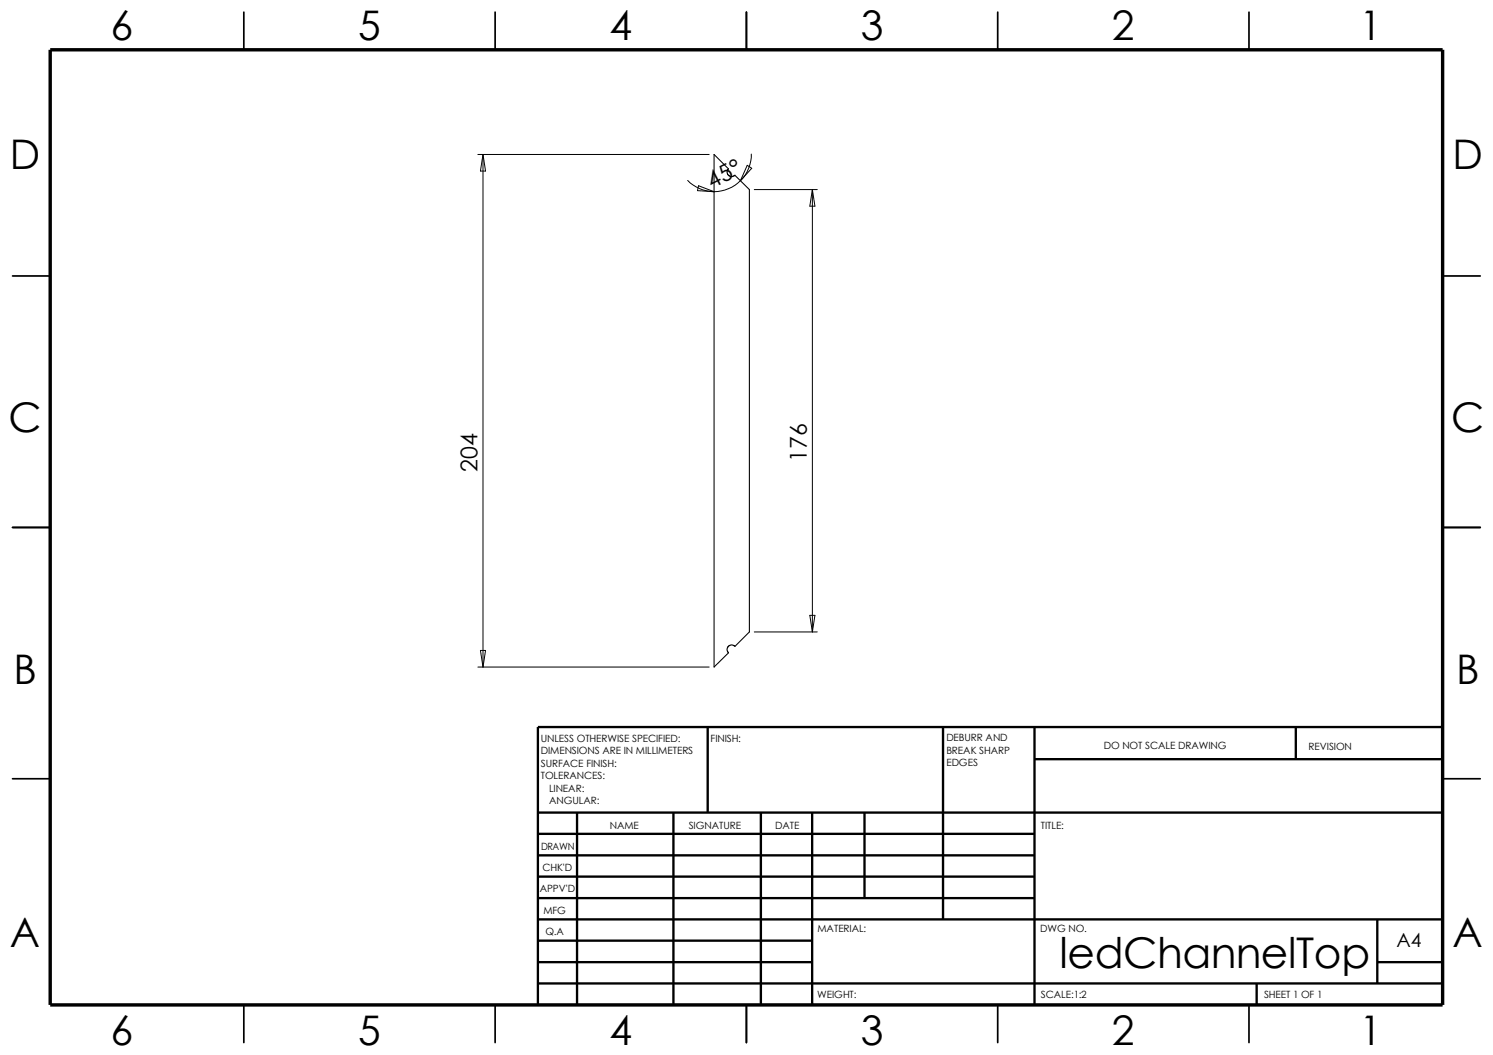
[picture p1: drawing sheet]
<svg xmlns="http://www.w3.org/2000/svg" width="297mm" height="210mm" viewBox="0 0 297 210" stroke-linecap="round" stroke-linejoin="round" font-family="sans-serif">
<g fill="none" stroke="#000" stroke-width=".34">
<path d="M48.5 2.4v7.5M98.5 2.4v7.5M148.5 2.4v7.5M198.5 2.4v7.5M248.5 2.4v7.5M2.5 54.9h7.5M287 54.9h7.5M2.5 104.9h7.5M287 104.9h7.5M2.5 154.9h7.5M287 154.9h7.5M48.5 199.9v7.5"/>
<path d="M98.5 199.9v7.5M148.5 199.9v7.5M198.5 199.9v7.5M248.5 199.9v7.5"/>
</g>
<g fill="none" stroke="#000" stroke-width=".47">
<path d="M140.8 144.7v17M187.6 144.7v38.2M205.8 144.7v55.2M205.8 151h81.2M257.8 144.7v6.3M287 144.7h-180v55.2M107 161.7h180M107 165.9h98.8M107 170.2h98.8M107 174.4h98.8M107 178.7h98.8M114.8 161.7v38.2"/>
<path d="M134 161.7v38.2M151.4 161.7v38.2M161.6 161.7v38.2M172 161.7v17M107 195.7h180M107 182.9h180M107 187.2h54.6M107 191.4h54.6M250 195.7v4.2M274 191.4h13M274 182.9v12.8"/>
</g>
<path d="M10 9.9h277v190h-277z" fill="none" stroke="#000" stroke-width=".68" stroke-linecap="butt"/>
<path d="M146.2 34.8l-.5 .3-.6-.1-.5-.7 .1-.5 .2-.2-2.8-2.9v102l2.8-2.8-.2-.3-.1-.5 .5-.7 .6-.1 .5 .3 2.9-2.9v-88l-2.9-2.8" fill="none" stroke="#000" stroke-width=".21"/>
<g fill="none" stroke="#000" stroke-width=".2">
<path d="M95.1 30.7h46M96.1 30.7l.5 3.3h-1zM96.1 30.7v102M136.8 35.9a7.4 7.4 0 0 0 5.3 2.2M139 37l3.1 1.1-3.3-.2zM147.3 35.9a7.6 7.6 0 0 1-5.2 2.2M148.7 32.9l.9 .6-2.3 2.4zM149.5 30.6a7.4 7.4 0 0 1-2.2 5.3M150.1 37.7h12.5M161.6 37.7v88M161.6 37.7l.5 3.3h-1zM95.1 132.7h46"/>
<path d="M95.6 129.4h1l-.5 3.3zM150.1 125.7h12.5M161.1 122.4h1l-.5 3.3z"/>
</g>
<text font-size="8.4" x="210.8" y="192.7">ledChannelTop</text>
<g font-size="8.1">
<text x="22" y="7.9">6</text>
<text x="71.2" y="7.9">5</text>
<text x="121.2" y="7.9">4</text>
<text x="171.2" y="7.9">3</text>
<text x="221.2" y="7.9">2</text>
<text x="270.5" y="7.9">1</text>
<text x="2" y="33.5">D</text>
<text x="289" y="33.5">D</text>
<text x="1.7" y="86">C</text>
<text x="288.7" y="86">C</text>
<text x="2.7" y="136">B</text>
<text x="289.7" y="136">B</text>
<text x="2" y="188.5">A</text>
<text x="289" y="188.5">A</text>
<text x="22" y="207.9">6</text>
<text x="71.2" y="207.9">5</text>
<text x="121.2" y="207.9">4</text>
<text x="171.2" y="207.9">3</text>
<text x="221.2" y="207.9">2</text>
<text x="270.5" y="207.9">1</text>
</g>
<g font-size="4.6">
<text x="141.6" y="37.5" transform="rotate(-27 141.6 37.5)">45°</text>
<text x="95" y="93.9" transform="rotate(-90 95 93.9)">204</text>
<text x="160.5" y="91.9" transform="rotate(-90 160.5 91.9)">176</text>
</g>
<text font-size="3.9" x="277.9" y="188.5">A4</text>
<g font-size="2">
<text x="107.6" y="147.6">UNLESS OTHERWISE SPECIFIED:</text>
<text x="141.4" y="147.6">FINISH:</text>
<text x="188.3" y="147.5">DEBURR AND</text>
<text x="188.3" y="150">BREAK SHARP</text>
<text x="219.6" y="148.9">DO NOT SCALE DRAWING</text>
<text x="260.3" y="149.1">REVISION</text>
<text x="107.6" y="155.1">TOLERANCES:</text>
<text x="107.6" y="150.1">DIMENSIONS ARE IN MILLIMETERS</text>
<text x="107.6" y="152.6">SURFACE FINISH:</text>
<text x="188.3" y="152.5">EDGES</text>
<text x="109.3" y="160.1">ANGULAR:</text>
<text x="109.3" y="157.6">LINEAR:</text>
<text x="121.3" y="165">NAME</text>
<text x="137" y="164.9">SIGNATURE</text>
<text x="154.2" y="164.9">DATE</text>
<text x="207.1" y="164.9">TITLE:</text>
<text x="107.7" y="169.1">DRAWN</text>
<text x="107.9" y="173.3">CHK'D</text>
<text x="107.4" y="177.4">APPV'D</text>
<text x="108.1" y="181.8">MFG</text>
<text x="108.5" y="186">Q.A</text>
<text x="162.6" y="185.5">MATERIAL:</text>
<text x="207" y="185.5">DWG NO.</text>
<text x="162.6" y="198.5">WEIGHT:</text>
<text x="207.1" y="198.6">SCALE:1:2</text>
<text x="251.5" y="198.6">SHEET 1 OF 1</text>
</g>
</svg>
